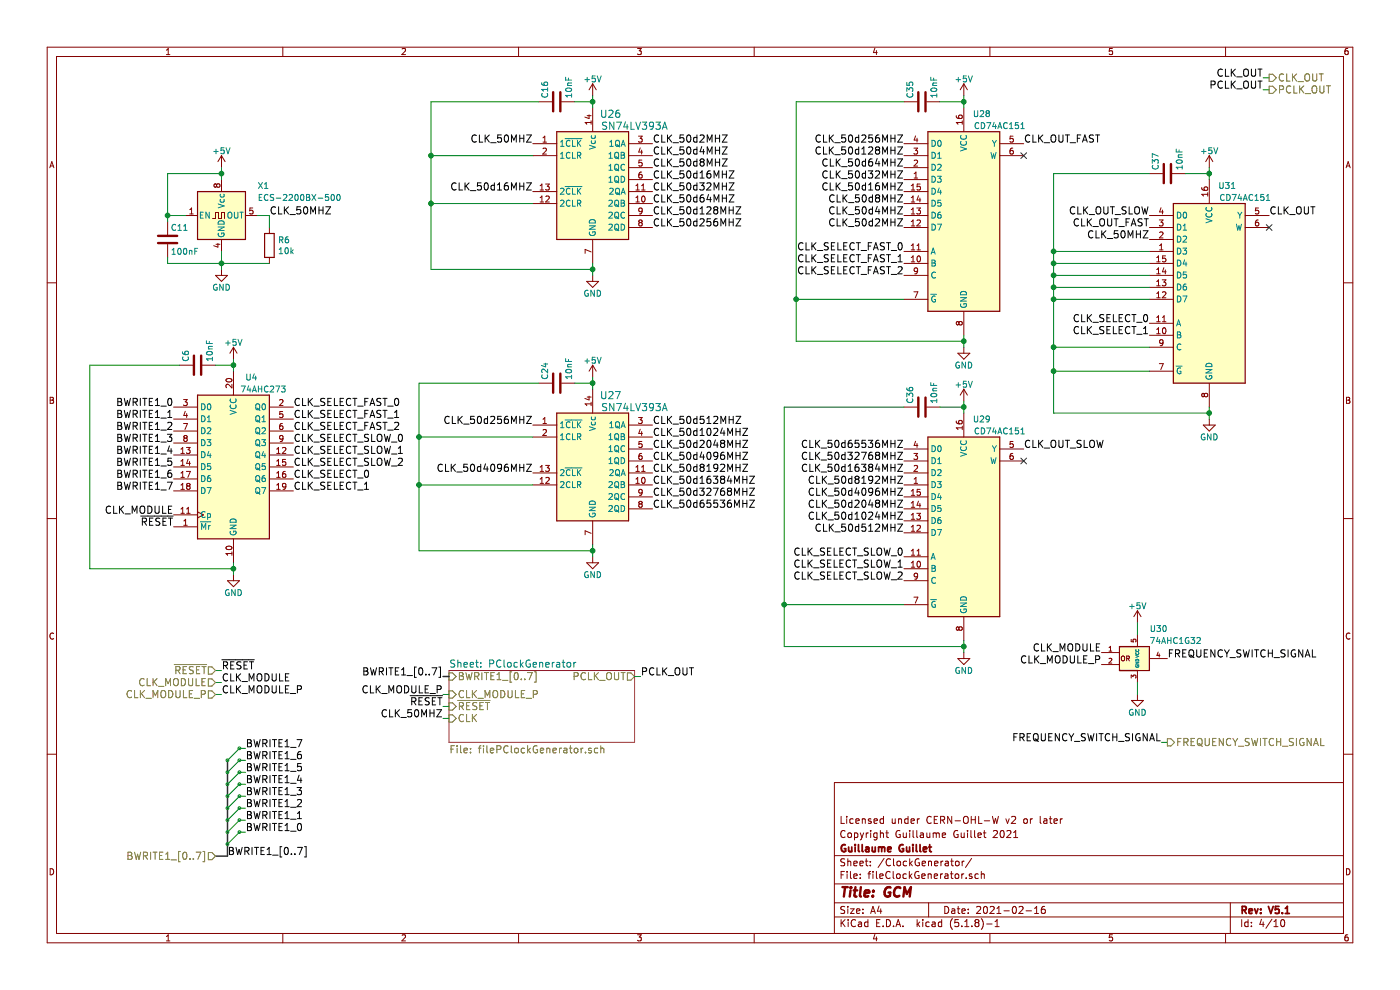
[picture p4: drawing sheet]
EESchema Schematic File Version 4
EELAYER 30 0
EELAYER END
$Descr A4 11693 8268
encoding utf-8
Sheet 4 10
Title "GCM"
Date "2021-02-16"
Rev "V5.1"
Comp "Guillaume Guillet"
Comment1 "Copyright Guillaume Guillet 2021"
Comment2 "Licensed under CERN-OHL-W v2 or later"
Comment3 ""
Comment4 ""
$EndDescr
Text HLabel 10600 650  2    60   Output ~ 0
CLK_OUT
Wire Wire Line
	10550 650  10600 650 
Text Label 2450 3400 0    60   ~ 0
CLK_SELECT_FAST_0
Text Label 1850 5700 0    60   ~ 0
CLK_MODULE
$Comp
L power:+5V #PWR?
U 1 1
P 1950 3000
AR Path="/5C68BAC0" Ref="#PWR?"  Part="1" 
AR Path="/5B3313A4/5C68BAC0" Ref="#PWR067"  Part="1" 
F 0 "#PWR067" H 1950 2850 50  0001 C CNN
F 1 "+5V" H 1950 3140 50  0000 C CNN
F 2 "" H 1950 3000 50  0001 C CNN
F 3 "" H 1950 3000 50  0001 C CNN
	1    1950 3000
	1    0    0    -1  
$EndComp
$Comp
L power:GND #PWR?
U 1 1
P 1950 4800
AR Path="/5C68BAC6" Ref="#PWR?"  Part="1" 
AR Path="/5B3313A4/5C68BAC6" Ref="#PWR068"  Part="1" 
F 0 "#PWR068" H 1950 4550 50  0001 C CNN
F 1 "GND" H 1950 4650 50  0000 C CNN
F 2 "" H 1950 4800 50  0001 C CNN
F 3 "" H 1950 4800 50  0001 C CNN
	1    1950 4800
	1    0    0    -1  
$EndComp
$Comp
L Device:C C?
U 1 1
P 1650 3050
AR Path="/5C68BACC" Ref="C?"  Part="1" 
AR Path="/5B3313A4/5C68BACC" Ref="C6"  Part="1" 
F 0 "C6" H 1675 3150 50  0000 L CNN
F 1 "10nF" H 1675 2950 50  0000 L CNN
F 2 "Capacitor_SMD:C_0805_2012Metric" H 1688 2900 50  0001 C CNN
F 3 "" H 1650 3050 50  0001 C CNN
	1    1650 3050
	0    -1   -1   0   
$EndComp
Text Label 1450 4400 2    60   ~ 0
~RESET
Text Label 2050 6950 0    60   ~ 0
BWRITE1_0
Text Label 2050 6850 0    60   ~ 0
BWRITE1_1
Text Label 2050 6750 0    60   ~ 0
BWRITE1_2
Text Label 2050 6650 0    60   ~ 0
BWRITE1_3
Text Label 2050 6550 0    60   ~ 0
BWRITE1_4
Text Label 2050 6450 0    60   ~ 0
BWRITE1_5
Text Label 2050 6350 0    60   ~ 0
BWRITE1_6
Text Label 2050 6250 0    60   ~ 0
BWRITE1_7
Text HLabel 1800 7150 0    60   Input ~ 0
BWRITE1_[0..7]
Entry Wire Line
	2000 6250 1900 6350
Entry Wire Line
	2000 6350 1900 6450
Entry Wire Line
	2000 6450 1900 6550
Entry Wire Line
	2000 6550 1900 6650
Entry Wire Line
	2000 6650 1900 6750
Entry Wire Line
	2000 6750 1900 6850
Entry Wire Line
	2000 6850 1900 6950
Entry Wire Line
	2000 6950 1900 7050
Wire Bus Line
	1900 7150 1800 7150
Wire Wire Line
	2050 6250 2000 6250
Wire Wire Line
	2050 6350 2000 6350
Wire Wire Line
	2050 6450 2000 6450
Wire Wire Line
	2050 6550 2000 6550
Wire Wire Line
	2050 6650 2000 6650
Wire Wire Line
	2050 6750 2000 6750
Wire Wire Line
	2050 6850 2000 6850
Wire Wire Line
	2050 6950 2000 6950
Text Label 1900 7150 0    60   ~ 0
BWRITE1_[0..7]
Text HLabel 1800 5700 0    60   Input ~ 0
CLK_MODULE
Wire Wire Line
	1800 5700 1850 5700
Text Label 1850 5600 0    60   ~ 0
~RESET
Text HLabel 1800 5600 0    60   Input ~ 0
~RESET
Wire Wire Line
	1800 5600 1850 5600
$Comp
L 74xx:74AHC273 U4
U 1 1
P 1950 3900
F 0 "U4" H 2100 4650 50  0000 C CNN
F 1 "74AHC273" H 2200 4550 50  0000 C CNN
F 2 "Package_SO:SOIC-20W_7.5x12.8mm_P1.27mm" H 1950 3900 50  0001 C CNN
F 3 "https://assets.nexperia.com/documents/data-sheet/74AHC_AHCT273.pdf" H 1950 3900 50  0001 C CNN
	1    1950 3900
	1    0    0    -1  
$EndComp
Wire Wire Line
	1950 3100 1950 3050
Wire Wire Line
	1950 3050 1800 3050
Connection ~ 1950 3050
Wire Wire Line
	1950 3050 1950 3000
Wire Wire Line
	1500 3050 750  3050
Wire Wire Line
	750  4750 1950 4750
Wire Wire Line
	1950 4750 1950 4700
Wire Wire Line
	1950 4750 1950 4800
Connection ~ 1950 4750
$Comp
L Oscillator:CXO_DIP8 X1
U 1 1
P 1850 1800
F 0 "X1" H 2150 2050 50  0000 L CNN
F 1 "ECS-2200BX-500" H 2150 1950 50  0000 L CNN
F 2 "Oscillator:Oscillator_DIP-8" H 2300 1450 50  0001 C CNN
F 3 "http://cdn-reichelt.de/documents/datenblatt/B400/OSZI.pdf" H 1750 1800 50  0001 C CNN
	1    1850 1800
	1    0    0    -1  
$EndComp
$Comp
L power:+5V #PWR?
U 1 1
P 1850 1400
AR Path="/5F7518C8" Ref="#PWR?"  Part="1" 
AR Path="/5B3313A4/5F7518C8" Ref="#PWR0139"  Part="1" 
F 0 "#PWR0139" H 1850 1250 50  0001 C CNN
F 1 "+5V" H 1850 1540 50  0000 C CNN
F 2 "" H 1850 1400 50  0001 C CNN
F 3 "" H 1850 1400 50  0001 C CNN
	1    1850 1400
	1    0    0    -1  
$EndComp
$Comp
L power:GND #PWR?
U 1 1
P 1850 2250
AR Path="/5F751B8A" Ref="#PWR?"  Part="1" 
AR Path="/5B3313A4/5F751B8A" Ref="#PWR0140"  Part="1" 
F 0 "#PWR0140" H 1850 2000 50  0001 C CNN
F 1 "GND" H 1850 2100 50  0000 C CNN
F 2 "" H 1850 2250 50  0001 C CNN
F 3 "" H 1850 2250 50  0001 C CNN
	1    1850 2250
	1    0    0    -1  
$EndComp
$Comp
L Device:C C?
U 1 1
P 1400 2000
AR Path="/5F751FC7" Ref="C?"  Part="1" 
AR Path="/5B3313A4/5F751FC7" Ref="C11"  Part="1" 
F 0 "C11" H 1425 2100 50  0000 L CNN
F 1 "100nF" H 1425 1900 50  0000 L CNN
F 2 "Capacitor_SMD:C_0805_2012Metric" H 1438 1850 50  0001 C CNN
F 3 "" H 1400 2000 50  0001 C CNN
	1    1400 2000
	1    0    0    -1  
$EndComp
Text Label 2250 1800 0    60   ~ 0
CLK_50MHZ
Wire Wire Line
	1850 1400 1850 1450
Wire Wire Line
	1850 2100 1850 2200
$Comp
L Device:R R6
U 1 1
P 2250 2050
F 0 "R6" H 2320 2096 50  0000 L CNN
F 1 "10k" H 2320 2005 50  0000 L CNN
F 2 "Resistor_SMD:R_0805_2012Metric" V 2180 2050 50  0001 C CNN
F 3 "~" H 2250 2050 50  0001 C CNN
	1    2250 2050
	1    0    0    -1  
$EndComp
Wire Wire Line
	2250 2200 1850 2200
Wire Wire Line
	1850 2200 1850 2250
Connection ~ 1850 2200
Wire Wire Line
	2250 1900 2250 1800
Wire Wire Line
	2250 1800 2150 1800
Connection ~ 1850 1450
Wire Wire Line
	1850 1450 1850 1500
Wire Wire Line
	1400 1450 1400 1800
Wire Wire Line
	1400 1450 1850 1450
Wire Wire Line
	1550 1800 1400 1800
Connection ~ 1400 1800
Wire Wire Line
	1400 1800 1400 1850
Wire Wire Line
	1400 2150 1400 2200
Wire Wire Line
	1400 2200 1850 2200
$Comp
L Custom:SN74LV393A U26
U 1 1
P 4950 1550
AR Path="/5FDD1821" Ref="U26"  Part="1" 
AR Path="/5B3313A4/5FDD1821" Ref="U26"  Part="1" 
F 0 "U26" H 5100 2150 60  0000 C CNN
F 1 "SN74LV393A" H 5300 2050 60  0000 C CNN
F 2 "Package_SO:SOIC-14_3.9x8.7mm_P1.27mm" H 4800 1850 60  0001 C CNN
F 3 "https://www.ti.com/lit/ds/symlink/sn74lv393a-q1.pdf" H 4800 1850 60  0001 C CNN
	1    4950 1550
	1    0    0    -1  
$EndComp
$Comp
L Custom:SN74LV393A U27
U 1 1
P 4950 3900
AR Path="/5FDD314D" Ref="U27"  Part="1" 
AR Path="/5B3313A4/5FDD314D" Ref="U27"  Part="1" 
F 0 "U27" H 5100 4500 60  0000 C CNN
F 1 "SN74LV393A" H 5300 4400 60  0000 C CNN
F 2 "Package_SO:SOIC-14_3.9x8.7mm_P1.27mm" H 4800 4200 60  0001 C CNN
F 3 "https://www.ti.com/lit/ds/symlink/sn74lv393a-q1.pdf" H 4800 4200 60  0001 C CNN
	1    4950 3900
	1    0    0    -1  
$EndComp
Text Label 9600 2000 2    60   ~ 0
CLK_50MHZ
Text Label 4450 1200 2    60   ~ 0
CLK_50MHZ
Text Label 5450 1200 0    60   ~ 0
CLK_50d2MHZ
Text Label 5450 1300 0    60   ~ 0
CLK_50d4MHZ
Text Label 5450 1400 0    60   ~ 0
CLK_50d8MHZ
Text Label 5450 1500 0    60   ~ 0
CLK_50d16MHZ
Text Label 4450 1600 2    60   ~ 0
CLK_50d16MHZ
Text Label 5450 1600 0    60   ~ 0
CLK_50d32MHZ
Text Label 5450 1700 0    60   ~ 0
CLK_50d64MHZ
Text Label 5450 1800 0    60   ~ 0
CLK_50d128MHZ
Text Label 5450 1900 0    60   ~ 0
CLK_50d256MHZ
Wire Wire Line
	4450 1300 3600 1300
Wire Wire Line
	3600 1300 3600 1700
Wire Wire Line
	3600 1700 4450 1700
$Comp
L power:GND #PWR?
U 1 1
P 4950 2300
AR Path="/5FDD755C" Ref="#PWR?"  Part="1" 
AR Path="/5B3313A4/5FDD755C" Ref="#PWR0141"  Part="1" 
F 0 "#PWR0141" H 4950 2050 50  0001 C CNN
F 1 "GND" H 4950 2150 50  0000 C CNN
F 2 "" H 4950 2300 50  0001 C CNN
F 3 "" H 4950 2300 50  0001 C CNN
	1    4950 2300
	1    0    0    -1  
$EndComp
Wire Wire Line
	4950 2300 4950 2250
Wire Wire Line
	4950 2250 3600 2250
Wire Wire Line
	3600 2250 3600 1700
Connection ~ 4950 2250
Wire Wire Line
	4950 2250 4950 2200
Connection ~ 3600 1700
$Comp
L power:+5V #PWR?
U 1 1
P 8050 800
AR Path="/5FDD8C47" Ref="#PWR?"  Part="1" 
AR Path="/5B3313A4/5FDD8C47" Ref="#PWR0142"  Part="1" 
F 0 "#PWR0142" H 8050 650 50  0001 C CNN
F 1 "+5V" H 8050 940 50  0000 C CNN
F 2 "" H 8050 800 50  0001 C CNN
F 3 "" H 8050 800 50  0001 C CNN
	1    8050 800 
	1    0    0    -1  
$EndComp
Wire Wire Line
	4950 800  4950 850 
$Comp
L Device:C C?
U 1 1
P 4650 850
AR Path="/5FDD9A6D" Ref="C?"  Part="1" 
AR Path="/5B3313A4/5FDD9A6D" Ref="C16"  Part="1" 
F 0 "C16" H 4675 950 50  0000 L CNN
F 1 "10nF" H 4675 750 50  0000 L CNN
F 2 "Capacitor_SMD:C_0805_2012Metric" H 4688 700 50  0001 C CNN
F 3 "" H 4650 850 50  0001 C CNN
	1    4650 850 
	0    -1   -1   0   
$EndComp
Wire Wire Line
	4950 850  4800 850 
Connection ~ 4950 850 
Wire Wire Line
	4950 850  4950 900 
Wire Wire Line
	4500 850  3600 850 
Wire Wire Line
	3600 850  3600 1300
Connection ~ 3600 1300
Text Label 5450 3550 0    60   ~ 0
CLK_50d512MHZ
Text Label 5450 3650 0    60   ~ 0
CLK_50d1024MHZ
Text Label 5450 3750 0    60   ~ 0
CLK_50d2048MHZ
Text Label 5450 3850 0    60   ~ 0
CLK_50d4096MHZ
Text Label 5450 3950 0    60   ~ 0
CLK_50d8192MHZ
Text Label 5450 4050 0    60   ~ 0
CLK_50d16384MHZ
Text Label 5450 4150 0    60   ~ 0
CLK_50d32768MHZ
Text Label 5450 4250 0    60   ~ 0
CLK_50d65536MHZ
$Comp
L Custom:CD74AC151 U28
U 1 1
P 8050 1800
F 0 "U28" H 8200 2650 50  0000 C CNN
F 1 "CD74AC151" H 8350 2550 50  0000 C CNN
F 2 "Package_SO:SOP-16_3.9x9.9mm_P1.27mm" H 8050 1800 50  0001 C CNN
F 3 "https://www.ti.com/lit/ds/symlink/cd74ac151.pdf" H 8050 1800 50  0001 C CNN
	1    8050 1800
	1    0    0    -1  
$EndComp
$Comp
L Custom:CD74AC151 U29
U 1 1
P 8050 4350
F 0 "U29" H 8200 5200 50  0000 C CNN
F 1 "CD74AC151" H 8350 5100 50  0000 C CNN
F 2 "Package_SO:SOP-16_3.9x9.9mm_P1.27mm" H 8050 4350 50  0001 C CNN
F 3 "https://www.ti.com/lit/ds/symlink/cd74ac151.pdf" H 8050 4350 50  0001 C CNN
	1    8050 4350
	1    0    0    -1  
$EndComp
$Comp
L power:+5V #PWR?
U 1 1
P 4950 800
AR Path="/5FDEA230" Ref="#PWR?"  Part="1" 
AR Path="/5B3313A4/5FDEA230" Ref="#PWR0143"  Part="1" 
F 0 "#PWR0143" H 4950 650 50  0001 C CNN
F 1 "+5V" H 4950 940 50  0000 C CNN
F 2 "" H 4950 800 50  0001 C CNN
F 3 "" H 4950 800 50  0001 C CNN
	1    4950 800 
	1    0    0    -1  
$EndComp
$Comp
L power:+5V #PWR?
U 1 1
P 8050 3350
AR Path="/5FDEA685" Ref="#PWR?"  Part="1" 
AR Path="/5B3313A4/5FDEA685" Ref="#PWR0144"  Part="1" 
F 0 "#PWR0144" H 8050 3200 50  0001 C CNN
F 1 "+5V" H 8050 3490 50  0000 C CNN
F 2 "" H 8050 3350 50  0001 C CNN
F 3 "" H 8050 3350 50  0001 C CNN
	1    8050 3350
	1    0    0    -1  
$EndComp
$Comp
L power:GND #PWR?
U 1 1
P 8050 2900
AR Path="/5FDEACD9" Ref="#PWR?"  Part="1" 
AR Path="/5B3313A4/5FDEACD9" Ref="#PWR0145"  Part="1" 
F 0 "#PWR0145" H 8050 2650 50  0001 C CNN
F 1 "GND" H 8050 2750 50  0000 C CNN
F 2 "" H 8050 2900 50  0001 C CNN
F 3 "" H 8050 2900 50  0001 C CNN
	1    8050 2900
	1    0    0    -1  
$EndComp
$Comp
L power:GND #PWR?
U 1 1
P 8050 5450
AR Path="/5FDEAF83" Ref="#PWR?"  Part="1" 
AR Path="/5B3313A4/5FDEAF83" Ref="#PWR0146"  Part="1" 
F 0 "#PWR0146" H 8050 5200 50  0001 C CNN
F 1 "GND" H 8050 5300 50  0000 C CNN
F 2 "" H 8050 5450 50  0001 C CNN
F 3 "" H 8050 5450 50  0001 C CNN
	1    8050 5450
	1    0    0    -1  
$EndComp
$Comp
L power:+5V #PWR?
U 1 1
P 10100 1400
AR Path="/5FDF2433" Ref="#PWR?"  Part="1" 
AR Path="/5B3313A4/5FDF2433" Ref="#PWR0147"  Part="1" 
F 0 "#PWR0147" H 10100 1250 50  0001 C CNN
F 1 "+5V" H 10100 1540 50  0000 C CNN
F 2 "" H 10100 1400 50  0001 C CNN
F 3 "" H 10100 1400 50  0001 C CNN
	1    10100 1400
	1    0    0    -1  
$EndComp
$Comp
L Custom:CD74AC151 U31
U 1 1
P 10100 2400
F 0 "U31" H 10250 3250 50  0000 C CNN
F 1 "CD74AC151" H 10400 3150 50  0000 C CNN
F 2 "Package_SO:SOP-16_3.9x9.9mm_P1.27mm" H 10100 2400 50  0001 C CNN
F 3 "https://www.ti.com/lit/ds/symlink/cd74ac151.pdf" H 10100 2400 50  0001 C CNN
	1    10100 2400
	1    0    0    -1  
$EndComp
$Comp
L power:GND #PWR?
U 1 1
P 10100 3500
AR Path="/5FDF243F" Ref="#PWR?"  Part="1" 
AR Path="/5B3313A4/5FDF243F" Ref="#PWR0148"  Part="1" 
F 0 "#PWR0148" H 10100 3250 50  0001 C CNN
F 1 "GND" H 10100 3350 50  0000 C CNN
F 2 "" H 10100 3500 50  0001 C CNN
F 3 "" H 10100 3500 50  0001 C CNN
	1    10100 3500
	1    0    0    -1  
$EndComp
Text Label 8550 1200 0    60   ~ 0
CLK_OUT_FAST
Text Label 8550 3750 0    60   ~ 0
CLK_OUT_SLOW
Text Label 9600 1800 2    60   ~ 0
CLK_OUT_SLOW
Text Label 9600 1900 2    60   ~ 0
CLK_OUT_FAST
Wire Wire Line
	10100 1500 10100 1450
Text Label 1450 3400 2    60   ~ 0
BWRITE1_0
Text Label 1450 3500 2    60   ~ 0
BWRITE1_1
Text Label 1450 3600 2    60   ~ 0
BWRITE1_2
Text Label 1450 3700 2    60   ~ 0
BWRITE1_3
Text Label 1450 3800 2    60   ~ 0
BWRITE1_4
Text Label 1450 3900 2    60   ~ 0
BWRITE1_5
Text Label 1450 4000 2    60   ~ 0
BWRITE1_6
Text Label 1450 4100 2    60   ~ 0
BWRITE1_7
Wire Wire Line
	750  3050 750  4750
Text Label 2450 3500 0    60   ~ 0
CLK_SELECT_FAST_1
Text Label 2450 3600 0    60   ~ 0
CLK_SELECT_FAST_2
Text Label 2450 3700 0    60   ~ 0
CLK_SELECT_SLOW_0
Text Label 2450 3800 0    60   ~ 0
CLK_SELECT_SLOW_1
Text Label 2450 3900 0    60   ~ 0
CLK_SELECT_SLOW_2
Text Label 2450 4000 0    60   ~ 0
CLK_SELECT_0
Text Label 2450 4100 0    60   ~ 0
CLK_SELECT_1
Text Label 7550 2100 2    60   ~ 0
CLK_SELECT_FAST_0
Text Label 7550 2200 2    60   ~ 0
CLK_SELECT_FAST_1
Text Label 7550 2300 2    60   ~ 0
CLK_SELECT_FAST_2
Text Label 7550 4650 2    60   ~ 0
CLK_SELECT_SLOW_0
Text Label 7550 4750 2    60   ~ 0
CLK_SELECT_SLOW_1
Text Label 7550 4850 2    60   ~ 0
CLK_SELECT_SLOW_2
Text Label 9600 2700 2    60   ~ 0
CLK_SELECT_0
Text Label 9600 2800 2    60   ~ 0
CLK_SELECT_1
Wire Wire Line
	10100 3500 10100 3450
Wire Wire Line
	10100 3450 8800 3450
Wire Wire Line
	8800 3450 8800 3100
Wire Wire Line
	8800 2100 9600 2100
Connection ~ 10100 3450
Wire Wire Line
	10100 3450 10100 3400
Wire Wire Line
	9600 2200 8800 2200
Connection ~ 8800 2200
Wire Wire Line
	8800 2200 8800 2100
Wire Wire Line
	9600 2300 8800 2300
Connection ~ 8800 2300
Wire Wire Line
	8800 2300 8800 2200
Wire Wire Line
	9600 2400 8800 2400
Connection ~ 8800 2400
Wire Wire Line
	8800 2400 8800 2300
Wire Wire Line
	9600 2500 8800 2500
Connection ~ 8800 2500
Wire Wire Line
	8800 2500 8800 2400
Wire Wire Line
	9600 2900 8800 2900
Connection ~ 8800 2900
Wire Wire Line
	8800 2900 8800 2500
Wire Wire Line
	9600 3100 8800 3100
Connection ~ 8800 3100
Wire Wire Line
	8800 3100 8800 2900
Wire Wire Line
	8050 2900 8050 2850
Wire Wire Line
	8050 2850 6650 2850
Wire Wire Line
	6650 2850 6650 2500
Connection ~ 8050 2850
Wire Wire Line
	8050 2850 8050 2800
Wire Wire Line
	8050 5450 8050 5400
Wire Wire Line
	6650 2500 7550 2500
Wire Wire Line
	8050 800  8050 850 
Wire Wire Line
	8050 5400 6550 5400
Wire Wire Line
	6550 5400 6550 5050
Wire Wire Line
	6550 5050 7550 5050
Connection ~ 8050 5400
Wire Wire Line
	8050 5400 8050 5350
Wire Wire Line
	8050 3450 8050 3400
$Comp
L Device:C C?
U 1 1
P 7700 850
AR Path="/5FE18816" Ref="C?"  Part="1" 
AR Path="/5B3313A4/5FE18816" Ref="C35"  Part="1" 
F 0 "C35" H 7725 950 50  0000 L CNN
F 1 "10nF" H 7725 750 50  0000 L CNN
F 2 "Capacitor_SMD:C_0805_2012Metric" H 7738 700 50  0001 C CNN
F 3 "" H 7700 850 50  0001 C CNN
	1    7700 850 
	0    -1   -1   0   
$EndComp
Wire Wire Line
	8050 850  7850 850 
Connection ~ 8050 850 
Wire Wire Line
	8050 850  8050 900 
Wire Wire Line
	7550 850  6650 850 
Wire Wire Line
	6650 850  6650 2500
Connection ~ 6650 2500
$Comp
L Device:C C?
U 1 1
P 7700 3400
AR Path="/5FE1C01F" Ref="C?"  Part="1" 
AR Path="/5B3313A4/5FE1C01F" Ref="C36"  Part="1" 
F 0 "C36" H 7725 3500 50  0000 L CNN
F 1 "10nF" H 7725 3300 50  0000 L CNN
F 2 "Capacitor_SMD:C_0805_2012Metric" H 7738 3250 50  0001 C CNN
F 3 "" H 7700 3400 50  0001 C CNN
	1    7700 3400
	0    -1   -1   0   
$EndComp
Wire Wire Line
	7850 3400 8050 3400
Connection ~ 8050 3400
Wire Wire Line
	8050 3400 8050 3350
Wire Wire Line
	7550 3400 6550 3400
Wire Wire Line
	6550 3400 6550 5050
Connection ~ 6550 5050
$Comp
L Device:C C?
U 1 1
P 9750 1450
AR Path="/5FE2004F" Ref="C?"  Part="1" 
AR Path="/5B3313A4/5FE2004F" Ref="C37"  Part="1" 
F 0 "C37" H 9775 1550 50  0000 L CNN
F 1 "10nF" H 9775 1350 50  0000 L CNN
F 2 "Capacitor_SMD:C_0805_2012Metric" H 9788 1300 50  0001 C CNN
F 3 "" H 9750 1450 50  0001 C CNN
	1    9750 1450
	0    -1   -1   0   
$EndComp
Wire Wire Line
	9900 1450 10100 1450
Connection ~ 10100 1450
Wire Wire Line
	10100 1450 10100 1400
Wire Wire Line
	9600 1450 8800 1450
Wire Wire Line
	8800 1450 8800 2100
Connection ~ 8800 2100
NoConn ~ 8550 3850
NoConn ~ 10600 1900
NoConn ~ 8550 1300
Text Label 10600 1800 0    60   ~ 0
CLK_OUT
$Comp
L power:GND #PWR?
U 1 1
P 4950 4650
AR Path="/5FE29E4B" Ref="#PWR?"  Part="1" 
AR Path="/5B3313A4/5FE29E4B" Ref="#PWR0149"  Part="1" 
F 0 "#PWR0149" H 4950 4400 50  0001 C CNN
F 1 "GND" H 4950 4500 50  0000 C CNN
F 2 "" H 4950 4650 50  0001 C CNN
F 3 "" H 4950 4650 50  0001 C CNN
	1    4950 4650
	1    0    0    -1  
$EndComp
$Comp
L power:+5V #PWR?
U 1 1
P 4950 3150
AR Path="/5FE2A19F" Ref="#PWR?"  Part="1" 
AR Path="/5B3313A4/5FE2A19F" Ref="#PWR0150"  Part="1" 
F 0 "#PWR0150" H 4950 3000 50  0001 C CNN
F 1 "+5V" H 4950 3290 50  0000 C CNN
F 2 "" H 4950 3150 50  0001 C CNN
F 3 "" H 4950 3150 50  0001 C CNN
	1    4950 3150
	1    0    0    -1  
$EndComp
$Comp
L Device:C C?
U 1 1
P 4650 3200
AR Path="/5FE2A72F" Ref="C?"  Part="1" 
AR Path="/5B3313A4/5FE2A72F" Ref="C24"  Part="1" 
F 0 "C24" H 4675 3300 50  0000 L CNN
F 1 "10nF" H 4675 3100 50  0000 L CNN
F 2 "Capacitor_SMD:C_0805_2012Metric" H 4688 3050 50  0001 C CNN
F 3 "" H 4650 3200 50  0001 C CNN
	1    4650 3200
	0    -1   -1   0   
$EndComp
Text Label 4450 3550 2    60   ~ 0
CLK_50d256MHZ
Text Label 4450 3950 2    60   ~ 0
CLK_50d4096MHZ
Wire Wire Line
	4450 3650 3500 3650
Wire Wire Line
	3500 3650 3500 4050
Wire Wire Line
	3500 4050 4450 4050
Wire Wire Line
	4950 4650 4950 4600
Wire Wire Line
	4950 4600 3500 4600
Wire Wire Line
	3500 4600 3500 4050
Connection ~ 4950 4600
Wire Wire Line
	4950 4600 4950 4550
Connection ~ 3500 4050
Wire Wire Line
	4800 3200 4950 3200
Wire Wire Line
	4950 3200 4950 3150
Wire Wire Line
	4950 3200 4950 3250
Connection ~ 4950 3200
Wire Wire Line
	4500 3200 3500 3200
Wire Wire Line
	3500 3200 3500 3650
Connection ~ 3500 3650
Text Label 10550 650  2    60   ~ 0
CLK_OUT
Text Label 1450 4300 2    60   ~ 0
CLK_MODULE
Text Label 7550 1900 2    60   ~ 0
CLK_50d2MHZ
Text Label 7550 1800 2    60   ~ 0
CLK_50d4MHZ
Text Label 7550 1700 2    60   ~ 0
CLK_50d8MHZ
Text Label 7550 1600 2    60   ~ 0
CLK_50d16MHZ
Text Label 7550 1500 2    60   ~ 0
CLK_50d32MHZ
Text Label 7550 1400 2    60   ~ 0
CLK_50d64MHZ
Text Label 7550 1300 2    60   ~ 0
CLK_50d128MHZ
Text Label 7550 1200 2    60   ~ 0
CLK_50d256MHZ
Text Label 7550 4450 2    60   ~ 0
CLK_50d512MHZ
Text Label 7550 4350 2    60   ~ 0
CLK_50d1024MHZ
Text Label 7550 4250 2    60   ~ 0
CLK_50d2048MHZ
Text Label 7550 4150 2    60   ~ 0
CLK_50d4096MHZ
Text Label 7550 4050 2    60   ~ 0
CLK_50d8192MHZ
Text Label 7550 3950 2    60   ~ 0
CLK_50d16384MHZ
Text Label 7550 3850 2    60   ~ 0
CLK_50d32768MHZ
Text Label 7550 3750 2    60   ~ 0
CLK_50d65536MHZ
$Sheet
S 3750 5600 1550 600 
U 5FB03E55
F0 "PClockGenerator" 60
F1 "filePClockGenerator.sch" 60
F2 "PCLK_OUT" O R 5300 5650 60 
F3 "BWRITE1_[0..7]" I L 3750 5650 60 
F4 "~RESET" I L 3750 5900 60 
F5 "CLK" I L 3750 6000 60 
F6 "CLK_MODULE_P" I L 3750 5800 60 
$EndSheet
Text Label 3700 5900 2    60   ~ 0
~RESET
Text Label 1850 5800 0    60   ~ 0
CLK_MODULE_P
Text HLabel 1800 5800 0    60   Input ~ 0
CLK_MODULE_P
Wire Wire Line
	1800 5800 1850 5800
Text Label 3700 5800 2    60   ~ 0
CLK_MODULE_P
Wire Wire Line
	3700 5800 3750 5800
Wire Wire Line
	3700 5900 3750 5900
Wire Wire Line
	3700 6000 3750 6000
Wire Wire Line
	5300 5650 5350 5650
Wire Bus Line
	3750 5650 3700 5650
Text Label 3700 5650 2    60   ~ 0
BWRITE1_[0..7]
Text Label 3700 6000 2    60   ~ 0
CLK_50MHZ
Text Label 5350 5650 0    60   ~ 0
PCLK_OUT
Text Label 10550 750  2    60   ~ 0
PCLK_OUT
Text HLabel 10600 750  2    60   Output ~ 0
PCLK_OUT
Wire Wire Line
	10550 750  10600 750 
Text Label 9200 5550 2    60   ~ 0
CLK_MODULE_P
Text Label 9200 5450 2    60   ~ 0
CLK_MODULE
$Comp
L power:+5V #PWR?
U 1 1
P 9500 5200
AR Path="/5FBE139B" Ref="#PWR?"  Part="1" 
AR Path="/5B3313A4/5FBE139B" Ref="#PWR0180"  Part="1" 
F 0 "#PWR0180" H 9500 5050 50  0001 C CNN
F 1 "+5V" H 9500 5340 50  0000 C CNN
F 2 "" H 9500 5200 50  0001 C CNN
F 3 "" H 9500 5200 50  0001 C CNN
	1    9500 5200
	1    0    0    -1  
$EndComp
$Comp
L power:GND #PWR?
U 1 1
P 9500 5800
AR Path="/5FBE13A1" Ref="#PWR?"  Part="1" 
AR Path="/5B3313A4/5FBE13A1" Ref="#PWR0181"  Part="1" 
F 0 "#PWR0181" H 9500 5550 50  0001 C CNN
F 1 "GND" H 9500 5650 50  0000 C CNN
F 2 "" H 9500 5800 50  0001 C CNN
F 3 "" H 9500 5800 50  0001 C CNN
	1    9500 5800
	1    0    0    -1  
$EndComp
Wire Wire Line
	9500 5300 9500 5200
Wire Wire Line
	9500 5700 9500 5800
$Comp
L Custom:74AHC1G32 U?
U 1 1
P 9500 5500
AR Path="/5FBE13A9" Ref="U?"  Part="1" 
AR Path="/5B3313A4/5FBE13A9" Ref="U30"  Part="1" 
F 0 "U30" H 9600 5750 50  0000 L CNN
F 1 "74AHC1G32" H 9600 5650 50  0000 L CNN
F 2 "Package_TO_SOT_SMD:SOT-23-5" H 9500 5500 50  0001 C CNN
F 3 "http://www.ti.com/lit/sg/scyt129e/scyt129e.pdf" H 9500 5500 50  0001 C CNN
	1    9500 5500
	1    0    0    -1  
$EndComp
Text Label 9750 5500 0    60   ~ 0
FREQUENCY_SWITCH_SIGNAL
Text Label 9700 6200 2    60   ~ 0
FREQUENCY_SWITCH_SIGNAL
Text HLabel 9750 6200 2    60   Output ~ 0
FREQUENCY_SWITCH_SIGNAL
Wire Wire Line
	9750 6200 9700 6200
Wire Bus Line
	1900 6350 1900 7150
$EndSCHEMATC
